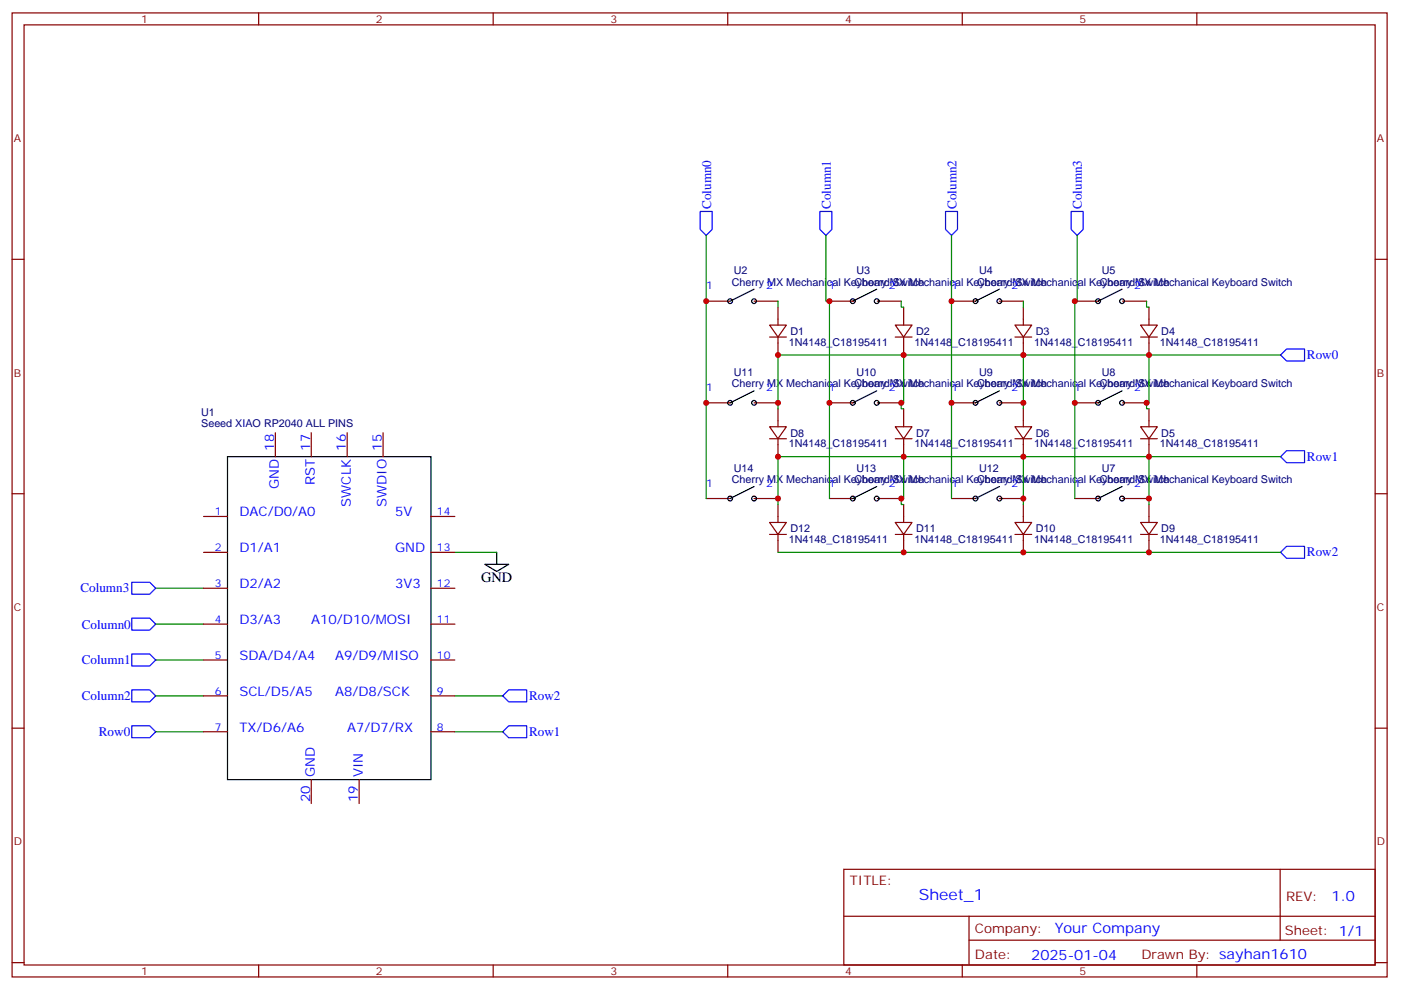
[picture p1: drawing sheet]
<svg xmlns="http://www.w3.org/2000/svg" width="413mm" height="292mm" viewBox="0 0 413 292" stroke-linecap="round" stroke-linejoin="round" font-family="sans-serif">
<g fill="none" stroke="#870000" stroke-width=".35">
<path d="M3.6 3.8h405.3v284.3h-405.3zM7.1 7.3h398.3v277.3h-398.3zM76.2 3.8v3.5M145.4 3.8v3.5M214.5 3.8v3.5M283.7 3.8v3.5M352.8 3.8v3.5M3.6 76.5h3.5M405.4 76.5h3.5M208.2 88.8h7M222.3 88.8h7M226.9 95.9h4.9l-2.5 3.5z"/>
<path d="M226.9 99.4h4.9M229.3 90.6v5.3M229.3 99.4v5.3M244.5 88.8h7.1M258.6 88.8h7.1M263.9 95.9h5l-2.5 3.5zM263.9 99.4h5M266.4 90.6v5.3M266.4 99.4v5.3M280.5 88.8h7M294.6 88.8h7.1M299.2 95.9h4.9l-2.4 3.5z"/>
<path d="M299.2 99.4h4.9M301.7 90.6v5.3M301.7 99.4v5.3M316.8 88.8h7.1M330.9 88.8h7.1M336.2 95.9h5l-2.5 3.5zM336.2 99.4h5M338.7 90.6v5.3M338.7 99.4v5.3M208.2 118.8h7M222.3 118.8h7M244.5 118.8h7.1"/>
<path d="M258.6 118.8h7.1M280.5 118.8h7M294.6 118.8h7.1M316.8 118.8h7.1M330.9 118.8h7.1M81.2 127.6v7.1M91.8 127.6v7.1M102.3 127.6v7.1M112.9 127.6v7.1M226.9 125.9h4.9l-2.5 3.5zM226.9 129.4h4.9M229.3 120.6v5.3"/>
<path d="M229.3 129.4v5.3M263.9 125.9h5l-2.5 3.5zM263.9 129.4h5M266.4 120.6v5.3M266.4 129.4v5.3M299.2 125.9h4.9l-2.4 3.5zM299.2 129.4h4.9M301.7 120.6v5.3M301.7 129.4v5.3M336.2 125.9h5l-2.5 3.5zM336.2 129.4h5M338.7 120.6v5.3"/>
<path d="M338.7 129.4v5.3M3.6 145.6h3.5M60 152.3h7.1M127 152.3h7.1M208.2 147h7M222.3 147h7M226.9 154.1h4.9l-2.5 3.5zM226.9 157.6h4.9M229.3 148.8v5.3M229.3 157.6v5.3M244.5 147h7.1M258.6 147h7.1"/>
<path d="M263.9 154.1h5l-2.5 3.5zM263.9 157.6h5M266.4 148.8v5.3M266.4 157.6v5.3M280.5 147h7M294.6 147h7.1M299.2 154.1h4.9l-2.4 3.5zM299.2 157.6h4.9M301.7 148.8v5.3M301.7 157.6v5.3M316.8 147h7.1M330.9 147h7.1"/>
<path d="M336.2 154.1h5l-2.5 3.5zM336.2 157.6h5M338.7 148.8v5.3M338.7 157.6v5.3M405.4 145.6h3.5M60 162.9h7.1M60 173.5h7.1M127 162.9h7.1M127 173.5h7.1M60 184.1h7.1M60 194.7h7.1M127 184.1h7.1"/>
<path d="M127 194.7h7.1M3.6 214.8h3.5M60 205.2h7.1M60 215.8h7.1M127 205.2h7.1M127 215.8h7.1M405.4 214.8h3.5M91.8 229.9v7.1M105.9 229.9v7.1M248.7 256.4h156.7v28.2h-156.7zM377.4 256.4v20.9M248.8 270.2h156.4"/>
<path d="M285.7 277.3h119.5M285.7 270.2v14.2M3.6 283.9h3.5M76.2 284.6v3.5M145.4 284.6v3.5M214.5 284.6v3.5M283.7 284.6v3.5M352.8 284.6v3.5M405.4 283.9h3.5"/>
</g>
<g fill="none" stroke="#00f" stroke-width=".35">
<path d="M206.4 62.4h3.5v5.3l-1.7 1.7-1.8-1.7zM241.7 62.4h3.5v5.3l-1.7 1.7-1.8-1.7zM278.7 62.4h3.6v5.3l-1.8 1.7-1.8-1.7zM315.8 62.4h3.5v5.3l-1.8 1.7-1.7-1.7zM379.3 102.9h5.3v3.6h-5.3l-1.8-1.8zM377.5 134.7l1.8-1.8h5.3v3.6h-5.3zM38.8 171.7h5.3l1.8 1.8-1.8 1.8h-5.3zM377.5 162.9l1.8-1.8h5.3v3.6h-5.3zM38.8 192.9h5.3l1.8 1.8-1.8 1.7h-5.3zM38.8 182.3h5.3l1.8 1.8-1.8 1.7h-5.3zM38.8 214.1h5.3l1.8 1.7-1.8 1.8h-5.3zM38.8 203.5h5.3l1.8 1.7-1.8 1.8h-5.3z"/>
<path d="M148.2 215.8l1.8-1.7h5.3v3.5h-5.3zM148.2 205.2l1.8-1.7h5.3v3.5h-5.3z"/>
</g>
<g fill="none" stroke="#000" stroke-width=".35">
<path d="M222.3 85.3l-7.1 3.5M258.4 85.3l-7 3.5M294.6 85.3l-7.1 3.5M330.8 85.3l-7.1 3.5M222.3 115.3l-7.1 3.5M258.4 115.3l-7 3.5M294.6 115.3l-7.1 3.5M330.8 115.3l-7.1 3.5M67.1 134.7h59.9v95.2h-59.9zM222.3 143.5l-7.1 3.5M258.4 143.5l-7 3.5M294.6 143.5l-7.1 3.5"/>
<path d="M330.8 143.5l-7.1 3.5M142.9 166.4h7.1l-3.6 2.2zM146.4 162.9v3.5"/>
<circle cx="215.2" cy="88.8" r=".71"/>
<circle cx="222.3" cy="88.8" r=".71"/>
<circle cx="251.4" cy="88.8" r=".71"/>
<circle cx="258.4" cy="88.8" r=".71"/>
<circle cx="287.5" cy="88.8" r=".71"/>
<circle cx="294.6" cy="88.8" r=".71"/>
<circle cx="323.7" cy="88.8" r=".71"/>
<circle cx="330.8" cy="88.8" r=".71"/>
<circle cx="215.2" cy="118.8" r=".71"/>
<circle cx="222.3" cy="118.8" r=".71"/>
<circle cx="251.4" cy="118.8" r=".71"/>
<circle cx="258.4" cy="118.8" r=".71"/>
<circle cx="287.5" cy="118.8" r=".71"/>
<circle cx="294.6" cy="118.8" r=".71"/>
<circle cx="323.7" cy="118.8" r=".71"/>
<circle cx="330.8" cy="118.8" r=".71"/>
<circle cx="215.2" cy="147" r=".71"/>
<circle cx="222.3" cy="147" r=".71"/>
<circle cx="251.4" cy="147" r=".71"/>
<circle cx="258.4" cy="147" r=".71"/>
<circle cx="287.5" cy="147" r=".71"/>
<circle cx="294.6" cy="147" r=".71"/>
<circle cx="323.7" cy="147" r=".71"/>
<circle cx="330.8" cy="147" r=".71"/>
</g>
<g fill="none" stroke="#008700" stroke-width=".35">
<path d="M208.2 69.4v77.6M243.5 69.4v19.4h1v58.2M280.5 69.4v77.6M317.5 69.4v19.4h-.7v58.2M229.3 88.8v1.8M265.7 88.8v1.8h.7M301.7 88.8v1.8M338 88.8v1.8h.7M266.4 104.7v14.1h-.7v1.8h.7M301.7 104.7v15.9M338.7 104.7v14.1h-.7v1.8h.7M377.5 104.7h-148.2v15.9"/>
<path d="M266.4 134.7v12.3h-.7v1.8h.7M301.7 134.7v14.1M338.7 134.7v12.3h-.7M377.5 134.7h-148.2v14.1M338.7 147v1.8M45.9 173.5h14.1M134.1 162.9h12.3M229.3 162.9h148.2M45.9 194.7h14.1M45.9 184.1h14.1M45.9 215.8h14.1M45.9 205.2h14.1"/>
<path d="M134.1 215.8h14.1M134.1 205.2h14.1"/>
</g>
<g fill="#c00">
<circle cx="266.4" cy="162.9" r=".88"/>
<circle cx="301.7" cy="162.9" r=".88"/>
<circle cx="338.7" cy="162.9" r=".88"/>
<circle cx="301.7" cy="147" r=".88"/>
<circle cx="301.7" cy="118.8" r=".88"/>
<circle cx="301.7" cy="134.7" r=".88"/>
<circle cx="229.3" cy="134.7" r=".88"/>
<circle cx="229.3" cy="147" r=".88"/>
<circle cx="265.7" cy="147" r=".88"/>
<circle cx="266.4" cy="134.7" r=".88"/>
<circle cx="338.7" cy="147" r=".88"/>
<circle cx="338.7" cy="134.7" r=".88"/>
<circle cx="301.7" cy="104.7" r=".88"/>
<circle cx="229.3" cy="104.7" r=".88"/>
<circle cx="229.3" cy="118.8" r=".88"/>
<circle cx="265.7" cy="118.8" r=".88"/>
<circle cx="266.4" cy="104.7" r=".88"/>
<circle cx="338" cy="118.8" r=".88"/>
<circle cx="338.7" cy="104.7" r=".88"/>
<circle cx="316.8" cy="118.8" r=".88"/>
<circle cx="316.8" cy="88.8" r=".88"/>
<circle cx="280.5" cy="118.8" r=".88"/>
<circle cx="280.5" cy="88.8" r=".88"/>
<circle cx="244.5" cy="118.8" r=".88"/>
<circle cx="244.5" cy="88.8" r=".88"/>
<circle cx="208.2" cy="118.8" r=".88"/>
<circle cx="208.2" cy="88.8" r=".88"/>
</g>
<text font-size="4.6" fill="#00f" x="270.8" y="265.4">Sheet_1</text>
<text font-size="4.2" x="141.9" y="171.7">GND</text>
<g font-size="4.2" fill="#00f">
<text x="392.5" y="265.7">1.0</text>
<text x="310.9" y="275.2">Your Company</text>
<text x="304" y="283">2025-01-04</text>
</g>
<g font-size="3.9" fill="#00f">
<text x="209.6" y="61.7" transform="rotate(-90 209.6 61.7)">Column0</text>
<text x="244.9" y="61.7" transform="rotate(-90 244.9 61.7)">Column1</text>
<text x="281.9" y="61.7" transform="rotate(-90 281.9 61.7)">Column2</text>
<text x="319" y="61.7" transform="rotate(-90 319 61.7)">Column3</text>
<text x="385.3" y="105.9">Row0</text>
<text x="80.8" y="132.9" transform="rotate(-90 80.8 132.9)">18</text>
<text x="91.4" y="132.9" transform="rotate(-90 91.4 132.9)">17</text>
<text x="102" y="132.9" transform="rotate(-90 102 132.9)">16</text>
<text x="112.6" y="132.9" transform="rotate(-90 112.6 132.9)">15</text>
<text x="385.3" y="135.9">Row1</text>
<text x="92.8" y="143.1" transform="rotate(-90 92.8 143.1)">RST</text>
<text x="82.2" y="144.3" transform="rotate(-90 82.2 144.3)">GND</text>
<text x="103.4" y="149.4" transform="rotate(-90 103.4 149.4)">SWCLK</text>
<text x="114" y="149.6" transform="rotate(-90 114 149.6)">SWDIO</text>
<text x="70.6" y="152.3">DAC/D0/A0</text>
<text x="116.5" y="152.3">5V</text>
<text x="70.6" y="162.9">D1/A1</text>
<text x="116.5" y="162.9">GND</text>
<text x="385.3" y="164.1">Row2</text>
<text x="70.6" y="173.5">D2/A2</text>
<text x="116.5" y="173.5">3V3</text>
<text x="23.7" y="174.7">Column3</text>
<text x="24.1" y="185.4">Column0</text>
<text x="70.6" y="184.1">D3/A3</text>
<text x="91.8" y="184.1">A10/D10/MOSI</text>
<text x="24.1" y="196">Column1</text>
<text x="70.6" y="194.7">SDA/D4/A4</text>
<text x="98.8" y="194.7">A9/D9/MISO</text>
<text x="24.1" y="206.5">Column2</text>
<text x="70.6" y="205.2">SCL/D5/A5</text>
<text x="98.8" y="205.2">A8/D8/SCK</text>
<text x="156" y="206.5">Row2</text>
<text x="70.6" y="215.8">TX/D6/A6</text>
<text x="102.3" y="215.8">A7/D7/RX</text>
<text x="29.2" y="217.2">Row0</text>
<text x="156" y="217.1">Row1</text>
<text x="92.8" y="229.2" transform="rotate(-90 92.8 229.2)">GND</text>
<text x="106.9" y="229.2" transform="rotate(-90 106.9 229.2)">VIN</text>
<text x="91.4" y="236.6" transform="rotate(-90 91.4 236.6)">20</text>
<text x="105.5" y="236.6" transform="rotate(-90 105.5 236.6)">19</text>
</g>
<g font-size="3.9" fill="#800">
<text x="250.5" y="261">TITLE:</text>
<text x="379.1" y="265.7">REV:</text>
<text x="287.4" y="275.2">Company:</text>
<text x="378.8" y="275.8">Sheet: 1/1</text>
<text x="287.4" y="282.9">Date:</text>
<text x="336.5" y="282.9">Drawn By: sayhan1610</text>
</g>
<g font-size="3.2" fill="#800">
<text x="41.7" y="6.8">1</text>
<text x="110.8" y="6.8">2</text>
<text x="180" y="6.8">3</text>
<text x="249.1" y="6.8">4</text>
<text x="318.2" y="6.8">5</text>
<text x="4.1" y="41.9">A</text>
<text x="405.9" y="41.9">A</text>
<text x="4.1" y="111.1">B</text>
<text x="405.9" y="111.1">B</text>
<text x="4.1" y="180.2">C</text>
<text x="405.9" y="180.2">C</text>
<text x="4.1" y="249.3">D</text>
<text x="405.9" y="249.3">D</text>
<text x="41.7" y="287.6">1</text>
<text x="110.8" y="287.6">2</text>
<text x="180" y="287.6">3</text>
<text x="249.1" y="287.6">4</text>
<text x="318.2" y="287.6">5</text>
</g>
<g font-size="3.2" fill="#000080">
<text x="216.3" y="81">U2</text>
<text x="252.4" y="81">U3</text>
<text x="288.6" y="81">U4</text>
<text x="324.8" y="81">U5</text>
<text x="215.7" y="84.2">Cherry MX Mechanical Keyboard Switch</text>
<text x="251.9" y="84.2">Cherry MX Mechanical Keyboard Switch</text>
<text x="288.1" y="84.2">Cherry MX Mechanical Keyboard Switch</text>
<text x="324.2" y="84.2">Cherry MX Mechanical Keyboard Switch</text>
<text x="232.5" y="102">1N4148_C18195411</text>
<text x="233" y="98.8">D1</text>
<text x="269.6" y="102">1N4148_C18195411</text>
<text x="270" y="98.8">D2</text>
<text x="304.8" y="102">1N4148_C18195411</text>
<text x="305.3" y="98.8">D3</text>
<text x="341.9" y="102">1N4148_C18195411</text>
<text x="342.3" y="98.8">D4</text>
<text x="216.3" y="110.9">U11</text>
<text x="252.4" y="110.9">U10</text>
<text x="288.6" y="110.9">U9</text>
<text x="324.8" y="110.9">U8</text>
<text x="215.7" y="114.2">Cherry MX Mechanical Keyboard Switch</text>
<text x="251.9" y="114.2">Cherry MX Mechanical Keyboard Switch</text>
<text x="288.1" y="114.2">Cherry MX Mechanical Keyboard Switch</text>
<text x="324.2" y="114.2">Cherry MX Mechanical Keyboard Switch</text>
<text x="59.3" y="125.9">Seeed XIAO RP2040 ALL PINS</text>
<text x="59.3" y="122.7">U1</text>
<text x="232.5" y="132">1N4148_C18195411</text>
<text x="233" y="128.8">D8</text>
<text x="269.6" y="132">1N4148_C18195411</text>
<text x="270" y="128.8">D7</text>
<text x="304.8" y="132">1N4148_C18195411</text>
<text x="305.3" y="128.8">D6</text>
<text x="341.9" y="132">1N4148_C18195411</text>
<text x="342.3" y="128.8">D5</text>
<text x="215.7" y="142.5">Cherry MX Mechanical Keyboard Switch</text>
<text x="216.3" y="139.2">U14</text>
<text x="251.9" y="142.5">Cherry MX Mechanical Keyboard Switch</text>
<text x="252.4" y="139.2">U13</text>
<text x="288.1" y="142.5">Cherry MX Mechanical Keyboard Switch</text>
<text x="288.6" y="139.2">U12</text>
<text x="324.2" y="142.5">Cherry MX Mechanical Keyboard Switch</text>
<text x="324.8" y="139.2">U7</text>
<text x="232.5" y="160.2">1N4148_C18195411</text>
<text x="233" y="157">D12</text>
<text x="269.6" y="160.2">1N4148_C18195411</text>
<text x="270" y="157">D11</text>
<text x="304.8" y="160.2">1N4148_C18195411</text>
<text x="305.3" y="157">D10</text>
<text x="341.9" y="160.2">1N4148_C18195411</text>
<text x="342.3" y="157">D9</text>
</g>
<g font-size="3.2" fill="#00f">
<text x="208.2" y="85.3">1</text>
<text x="225.8" y="85.3">2</text>
<text x="244.3" y="85.3">1</text>
<text x="262" y="85.3">2</text>
<text x="280.5" y="85.3">1</text>
<text x="298.1" y="85.3">2</text>
<text x="316.7" y="85.3">1</text>
<text x="334.3" y="85.3">2</text>
<text x="208.2" y="115.3">1</text>
<text x="225.8" y="115.3">2</text>
<text x="244.3" y="115.3">1</text>
<text x="262" y="115.3">2</text>
<text x="280.5" y="115.3">1</text>
<text x="298.1" y="115.3">2</text>
<text x="316.7" y="115.3">1</text>
<text x="334.3" y="115.3">2</text>
<text x="208.2" y="143.5">1</text>
<text x="225.8" y="143.5">2</text>
<text x="244.3" y="143.5">1</text>
<text x="262" y="143.5">2</text>
<text x="280.5" y="143.5">1</text>
<text x="298.1" y="143.5">2</text>
<text x="316.7" y="143.5">1</text>
<text x="334.3" y="143.5">2</text>
<text x="63.3" y="152">1</text>
<text x="128.8" y="152">14</text>
<text x="63.3" y="162.6">2</text>
<text x="128.8" y="162.6">13</text>
<text x="63.3" y="173.1">3</text>
<text x="128.8" y="173.1">12</text>
<text x="63.3" y="183.7">4</text>
<text x="128.8" y="183.7">11</text>
<text x="63.3" y="194.3">5</text>
<text x="128.8" y="194.3">10</text>
<text x="63.3" y="204.9">6</text>
<text x="128.8" y="204.9">9</text>
<text x="63.3" y="215.5">7</text>
<text x="128.8" y="215.5">8</text>
</g>
</svg>
